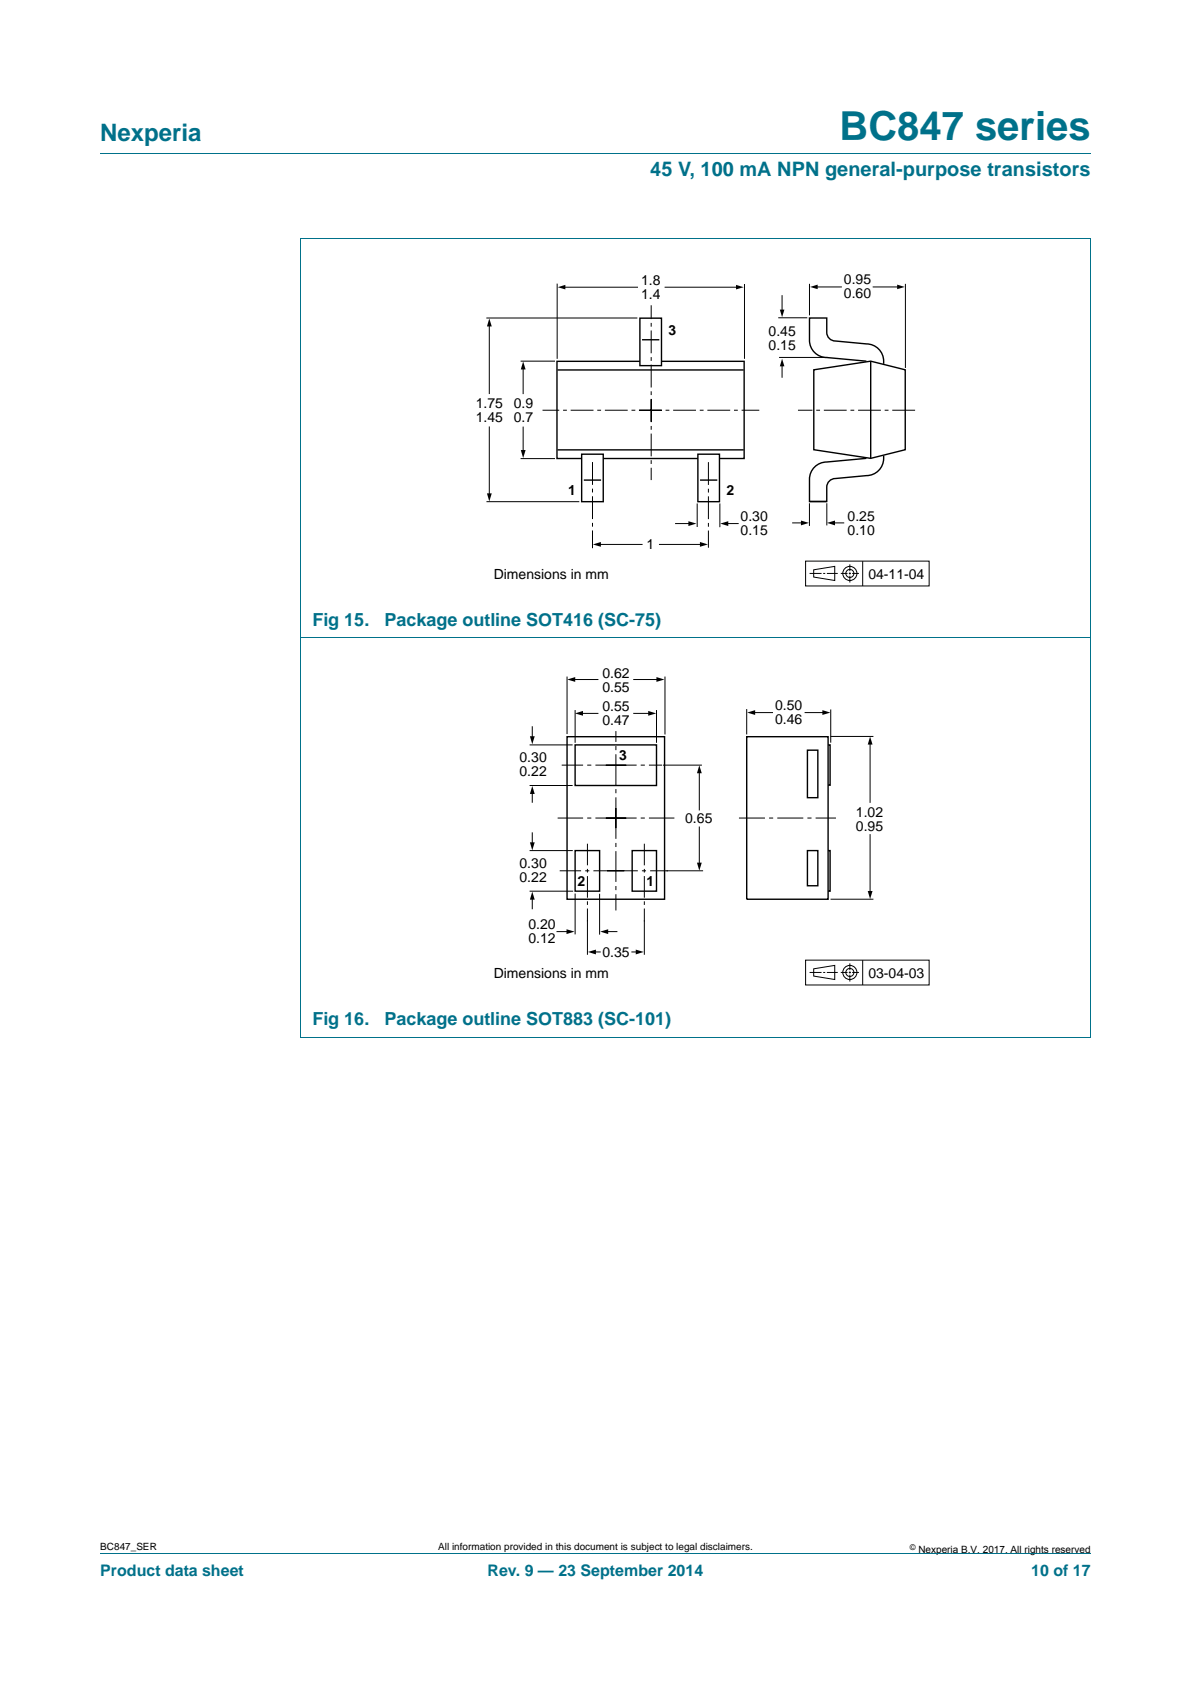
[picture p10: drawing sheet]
<svg xmlns="http://www.w3.org/2000/svg" width="210mm" height="297mm" viewBox="0 0 210 297" stroke-linecap="round" stroke-linejoin="round" font-family="sans-serif">
<path d="M17.7 27h174.6M52.9 42.2h139.4M53 42.2v140.7M192.3 42.2v140.7M52.9 112.5h139.4M52.9 182.9h139.4M17.7 273.9h174.6" fill="none" stroke="#00718a" stroke-width=".18"/>
<path d="M81.1 46.4h83.1v57.3h-83.1zM81.1 116.8h83.1v57.3h-83.1z" fill="none" stroke="#fff" stroke-width=".18"/>
<g fill="none" stroke="#000" stroke-width=".18">
<path d="M85.7 56.1h26.7M86.3 57.3v12.2M98.2 50v13.3M99.3 50.7h13.2M117.2 50.7h12.8M131.3 50.1v13.2M137.2 56.1h5.1M137.9 52.1v2.8M142.7 50.1v5.5M143.8 50.6h4.6M153.9 50.6h4.5M159.6 50.1v14.8"/>
<path d="M86.3 75.2v12.1M91.8 63.7h6.1M92.2 64.9v4.6M92.2 75.2v4.5M137.4 63h8.6M137.9 64.4v2.2M85.8 88.5h16.3M91.8 80.9h6.1M105.6 96h7.7M116.2 96h7.5M119 92.4h2.7M122.9 88.8v4.2"/>
<path d="M126.9 88.8v4.2M128.1 92.4h2.1M139.7 92.2h1.8M142 99h21.8v4.4h-21.8zM142.7 88.8v4M145.8 88.8v3.9M146.9 92.2h1.9M149.8 99.5v1.2M152.1 99v4.4M100 119.3v10.2M101.1 119.9h4.4M111.6 119.9h4.4"/>
<path d="M117.2 119.3v10.3M142.7 101.1h2.1M143.5 100.5l3.7-.6v2.5l-3.7-.6zM145.1 101.1h.4M145.8 101.1h1.9M148.2 101.1h1.2M149.7 101.1h.3M149.8 101v.3M149.8 101.6v1.1M150.2 101.1h1.2M93.4 138.6h7.6M93.4 131.4h7.6"/>
<path d="M93.8 128.1v2M93.8 139.8v1.8M101.4 125.2v5.8M102.4 125.8h3.1M111.6 125.8h3M115.7 125.2v5.8M116.9 135h6.8M123.3 136.1v6.9M131.6 125.1v4.4M132.8 125.7h3.5M141.9 125.7h3.4M146.4 129.9h7.6"/>
<path d="M146.5 125.1v5.9M153.4 131.1v10.5M93.4 157.2h7.7M93.4 150h7.6M93.8 146.8v2.1M93.8 158.4v2M101.4 157.6v7.2M105.7 157.6v7.3M117.5 153.6h6.5M123.3 145.8v6.6M146.4 158.6h7.6M153.4 147.1v10.3"/>
<path d="M98.1 164.3h2.1M103.6 162.4v6M104.4 167.9h1.5M106.9 164.3h2M111.3 167.9h1.1M113.6 162.4v6M142 169.4h21.8v4.3h-21.8zM142.7 171.5h2.1M143.5 170.9l3.7-.6v2.5l-3.7-.6zM145.1 171.5h.4M145.8 171.5h1.9M148.2 171.5h1.2"/>
<path d="M149.7 171.5h.3M149.8 169.9v1.2M149.8 171.4v.3M149.8 171.9v1.2M150.2 171.5h1.2M152.1 169.4v4.3"/>
<circle cx="149.8" cy="101.1" r=".71"/>
<circle cx="149.8" cy="101.1" r="1.24"/>
<circle cx="149.8" cy="171.5" r=".71"/>
<circle cx="149.8" cy="171.5" r="1.24"/>
</g>
<g fill="#000">
<path d="M86.3 56.2l.4 1.4h-.8zM98.3 50.7l1.4-.5v.9zM129.8 50.2l1.3 .5-1.3 .4zM137.5 54.6h.8l-.4 1.4zM142.8 50.6l1.4-.4v.8zM158.2 50.2l1.3 .4-1.3 .4zM92.2 63.8l.5 1.4h-.9zM91.8 79.4h.9l-.5 1.4zM137.9 63.3l.4 1.3h-.8zM85.9 87h.8l-.4 1.4zM104.5 96l1.4-.4v.8zM121.4 91.9l1.4 .5-1.4 .4z"/>
<path d="M123.4 95.6l1.4 .4-1.4 .4zM127 92.4l1.4-.5v.9zM141.2 91.8l1.4 .4-1.4 .5zM145.8 92.2l1.4-.4v.9zM100 119.9l1.4-.5v.9zM115.7 119.4l1.4 .5-1.4 .4zM93.4 129.9h.9l-.5 1.4zM101.4 125.8l1.4-.4v.8zM114.3 125.4l1.4 .4-1.4 .4zM123.3 135l.4 1.4h-.8zM131.7 125.7l1.4-.4v.8zM145 125.3l1.4 .4-1.4 .4z"/>
<path d="M153.4 129.9l.4 1.4h-.8zM93.8 138.6l.5 1.4h-.9zM93.4 148.6h.9l-.5 1.4zM93.8 157.3l.5 1.4h-.9zM122.9 152.2h.8l-.4 1.4zM153 157.2h.8l-.4 1.4zM99.9 163.9l1.4 .4-1.4 .5zM103.7 167.9l1.4-.4v.8zM105.8 164.3l1.4-.4v.9zM112.1 167.5l1.4 .4-1.4 .4z"/>
</g>
<path d="M112.7 72.4h21.2M114.8 74.4v-20.6M114.8 70.4v14.3M116.7 72.4h-21M161.3 72.4h-20.6M104.5 81.5v15.2M124.9 81.5v15.1" fill="none" stroke="#000" stroke-width=".18" stroke-dasharray="4 .7 .7 .7" stroke-linecap="butt"/>
<g fill="none" stroke="#000" stroke-width=".25">
<path d="M112.8 56.1h3.8v8.4h-3.8zM113.2 59.9h3M98.3 65.3h32.8M98.3 79.4h32.8M112.8 63.7h-14.6v17.2h4.3M116.7 63.7h14.5v17.2h-4.4M143.5 65.2l10-1.5 6.1 1.5v14.1l-6.1 1.5-10-1.5zM152.7 63.7l-6.9-.6a3 3 0 0 1-3.1-3.1v-3.9h3.1v2.5a1.52 1.52 0 0 0 1.5 1.5l5.4 .6a3.1 3.1 0 0 1 3.1 3.5M153.5 63.7v17.1M102.6 80.1h3.8v8.4h-3.8zM102.9 84.7h3.1M106.4 80.9h16.6"/>
<path d="M123 80.1h3.8v8.4h-3.8zM123.4 84.7h3.1M142.7 88.5h3.1M155.8 80.4a3.1 3.1 0 0 1-3.1 3.5l-5.4 .5a1.52 1.52 0 0 0-1.5 1.5v2.6h-3.1v-4a3 3 0 0 1 3.1-3l6.9-.7M100 129.9h17.2v28.7h-17.2zM101.4 131.4h14.3v7.2h-14.3zM131.6 129.9h14.4v28.7h-14.4zM142.4 132.3h1.8v8.4h-1.8zM146 131.4h.4v7.1h-.4M101.4 150h4.3v7.2h-4.3zM111.5 150h4.2v7.2h-4.2zM142.4 150h1.8v6.2h-1.8z"/>
<path d="M146 150h.4v7.2h-.4"/>
</g>
<path d="M130.3 144.3h17.1" fill="none" stroke="#000" stroke-width=".18" stroke-dasharray="4.6 .7 .7 .7" stroke-linecap="butt"/>
<path d="M106.8 135h9.9M110.4 135h-11.4M106.8 144.3h12.1M107 153.6h10.8M108.6 146.1v-17.1M108.6 142.5v18.1M110.1 153.6h-11.4M110.4 144.3h-12.1" fill="none" stroke="#000" stroke-width=".18" stroke-dasharray="5.4 .7 .7 .7" stroke-linecap="butt"/>
<path d="M103.6 148.8v13.7M113.6 148.8v13.7" fill="none" stroke="#000" stroke-width=".18" stroke-dasharray="3.8 .6 .6 .6" stroke-linecap="butt"/>
<text font-size="7" fill="#00718a" x="148" y="24.6">BC847 series</text>
<text font-size="4.2" fill="#00718a" x="17.7" y="24.9">Nexperia</text>
<text font-size="3.5" fill="#00718a" x="114.6" y="31.1">45 V, 100 mA NPN general-purpose transistors</text>
<g font-size="3.2" fill="#00718a">
<text x="55.1" y="110.4">Fig 15.</text>
<text x="67.8" y="110.4">Package outline SOT416 (SC-75)</text>
<text x="55.1" y="180.8">Fig 16.</text>
<text x="67.8" y="180.8">Package outline SOT883 (SC-101)</text>
</g>
<g font-size="2.8" fill="#00718a">
<text x="17.7" y="277.9">Product data sheet</text>
<text x="86" y="277.9">Rev. 9 — 23 September 2014</text>
<text x="181.8" y="277.9">10 of 17</text>
</g>
<g font-size="2.5">
<text x="113" y="50.2">1.8</text>
<text x="113" y="52.7">1.4</text>
<text x="148.8" y="50.1">0.95</text>
<text x="148.8" y="52.6">0.60</text>
<text x="117.9" y="59">3</text>
<text x="135.5" y="59.2">0.45</text>
<text x="135.5" y="61.7">0.15</text>
<text x="83.9" y="72">1.75</text>
<text x="90.6" y="72">0.9</text>
<text x="83.9" y="74.5">1.45</text>
<text x="90.6" y="74.5">0.7</text>
<text x="100.1" y="87.4">1</text>
<text x="128.1" y="87.4">2</text>
<text x="130.6" y="92">0.30</text>
<text x="130.6" y="94.4">0.15</text>
<text x="149.4" y="92">0.25</text>
<text x="149.4" y="94.4">0.10</text>
<text x="114" y="96.8">1</text>
<text x="87" y="102.1">Dimensions in mm</text>
<text x="153.1" y="102.1">04-11-04</text>
<text x="106.2" y="119.6">0.62</text>
<text x="106.2" y="122.1">0.55</text>
<text x="106.2" y="125.4">0.55</text>
<text x="136.7" y="125.2">0.50</text>
<text x="106.2" y="127.9">0.47</text>
<text x="136.7" y="127.7">0.46</text>
<text x="91.6" y="134.5">0.30</text>
<text x="91.6" y="136.9">0.22</text>
<text x="109.2" y="134.1">3</text>
<text x="120.8" y="145.1">0.65</text>
<text x="150.9" y="144">1.02</text>
<text x="150.9" y="146.5">0.95</text>
<text x="91.6" y="153.2">0.30</text>
<text x="91.6" y="155.6">0.22</text>
<text x="101.8" y="156.3">2</text>
<text x="114" y="156.3">1</text>
<text x="93.2" y="163.9">0.20</text>
<text x="93.2" y="166.4">0.12</text>
<text x="87" y="172.4">Dimensions in mm</text>
<text x="106.2" y="168.7">0.35</text>
<text x="153.1" y="172.4">03-04-03</text>
</g>
<g font-size="1.8">
<text x="17.7" y="273.3">BC847_SER</text>
<text x="77.3" y="273.3">All information provided in this document is subject to legal disclaimers.</text>
<text x="161.9" y="273.9">Nexperia B.V. 2017. All rights reserved</text>
</g>
<text font-size="1.4" x="160.4" y="273.4">©</text>
</svg>
